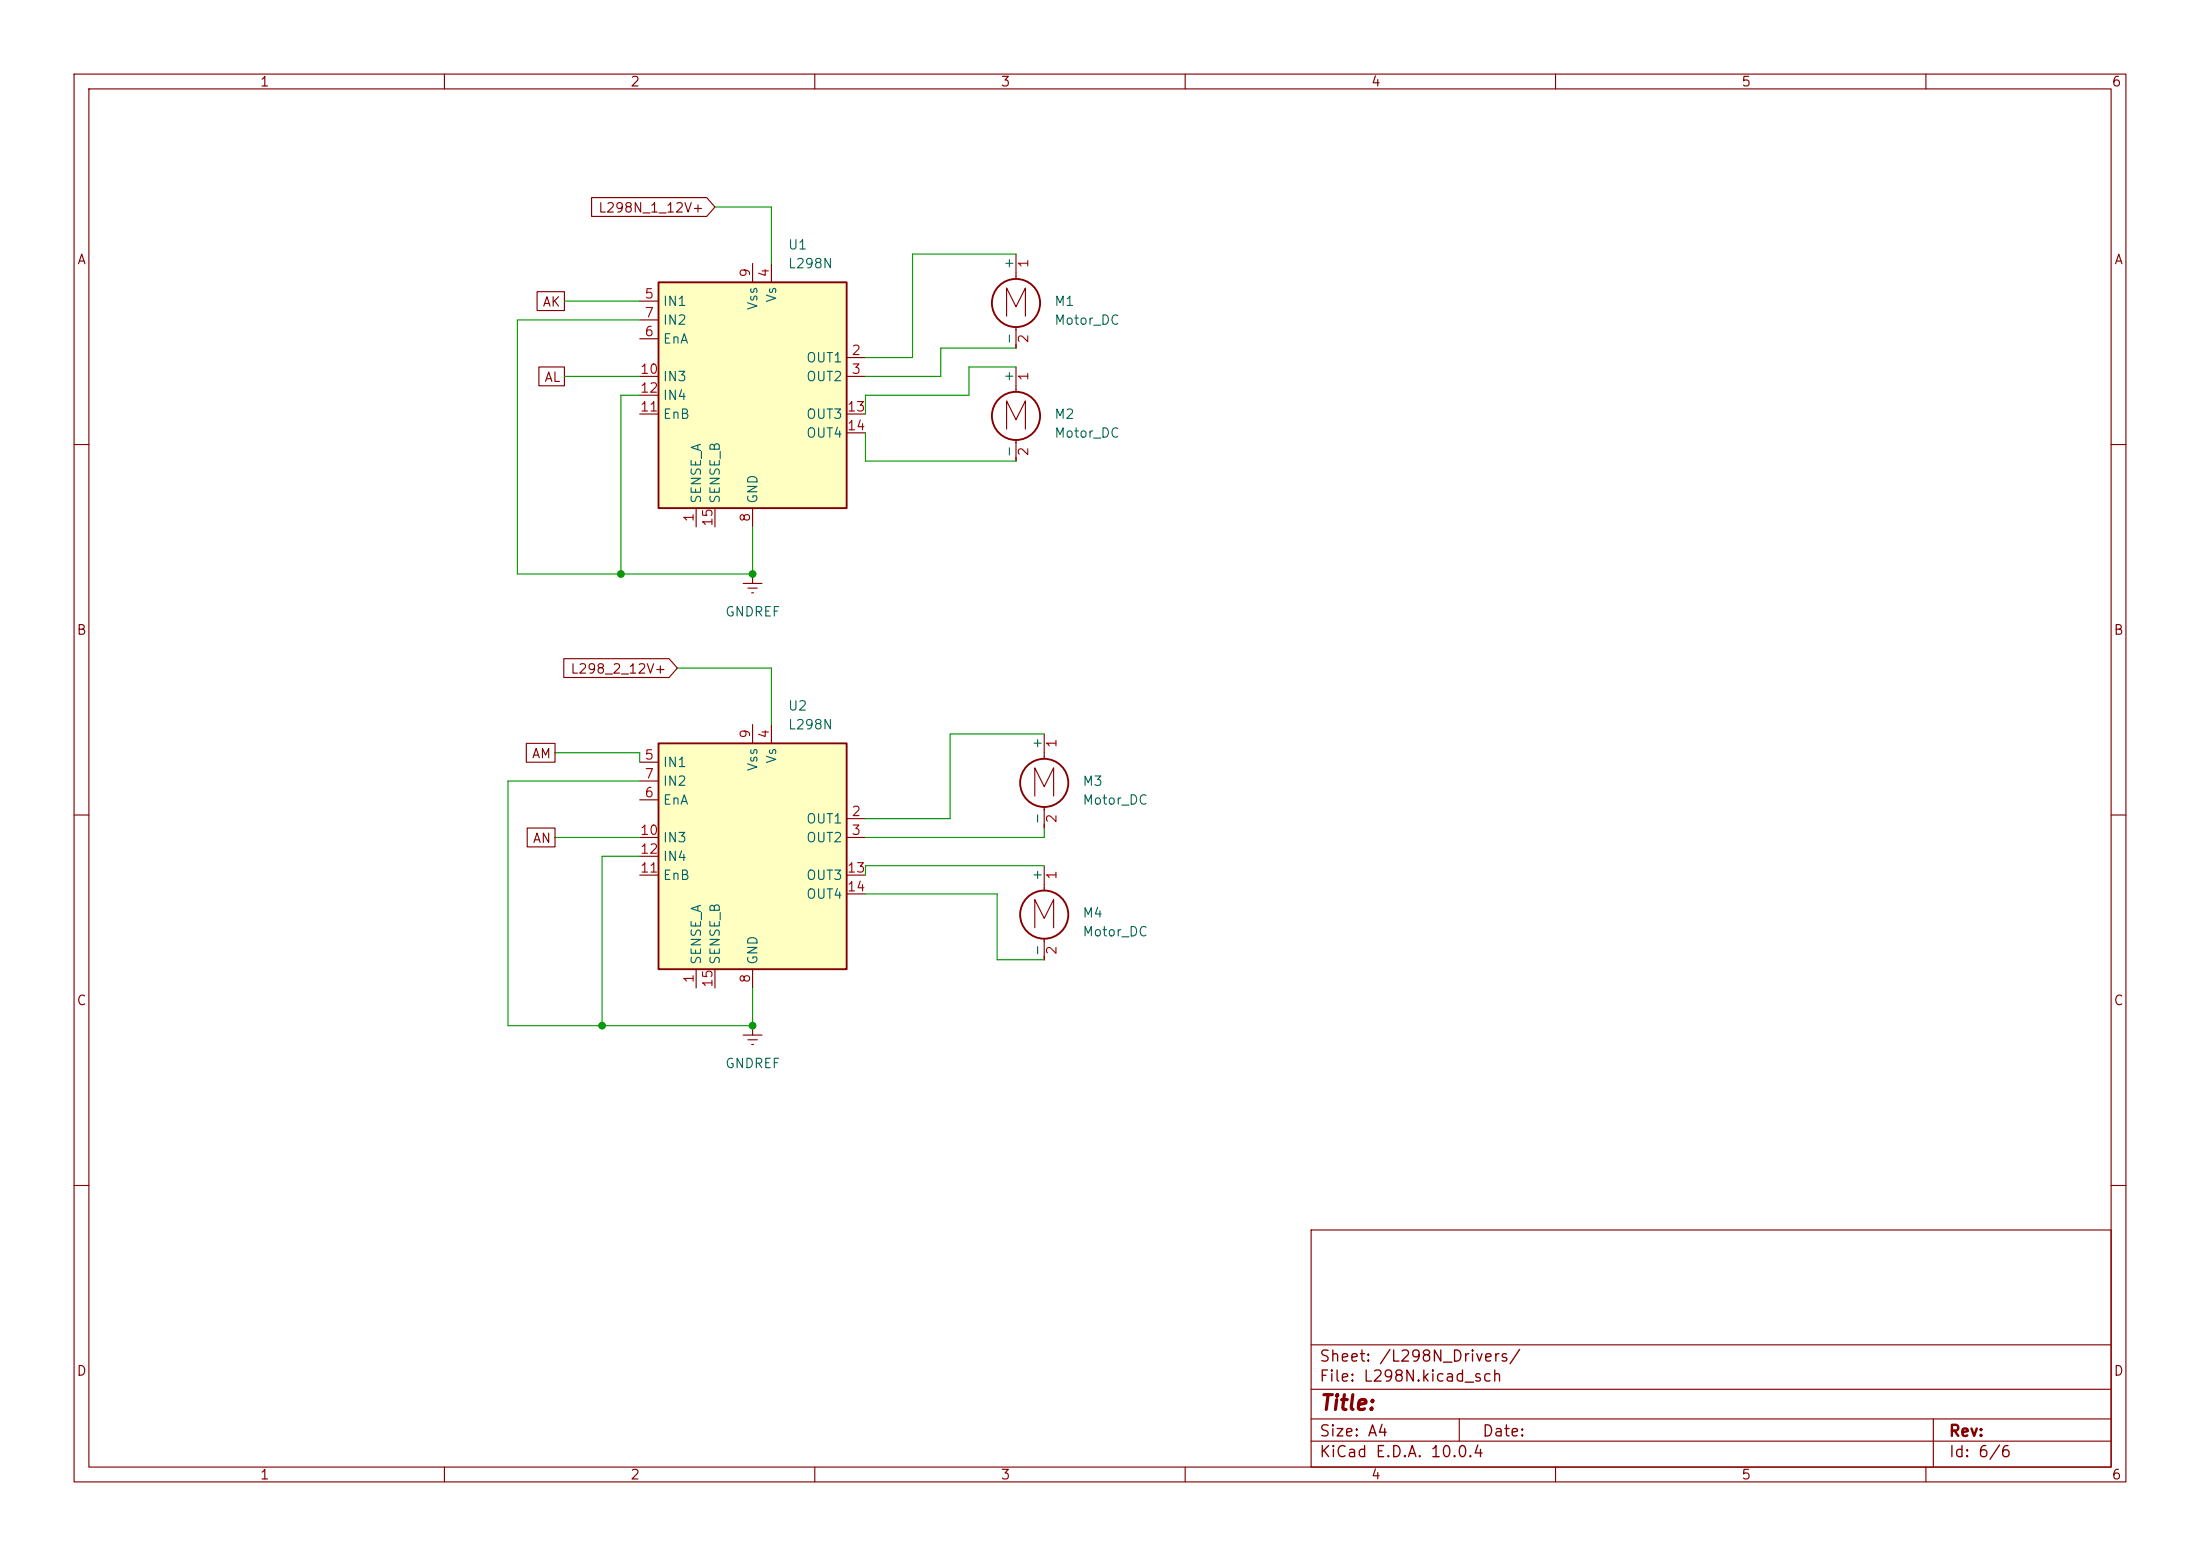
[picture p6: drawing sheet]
<svg xmlns="http://www.w3.org/2000/svg" width="297mm" height="210mm" viewBox="0 0 297 210" stroke-linecap="round" stroke-linejoin="round" font-family="sans-serif">
<g fill="none" stroke="#840000" stroke-width=".15">
<path d="M10 10h277v190h-277zM12 12h273v186h-273zM60 10v2M110 10v2M160 10v2M210 10v2M260 10v2M10 60h2M285 60h2M10 110h2M285 110h2M10 160h2"/>
<path d="M177 166h108v32h-108zM285 160h2M60 198v2M110 198v2M160 198v2M177 194.5h108M177 191.5h108M177 187.5h108M177 181.5h108M197 191.5v3M210 198v2M260 198v2"/>
<path d="M261 191.5v6.5"/>
</g>
<path d="M88.9 100.3h25.4v30.5h-25.4z" fill="#ffffc2"/>
<g fill="none" stroke="#840000" stroke-width=".25">
<path d="M88.9 100.3h25.4v30.5h-25.4z"/>
<circle cx="141" cy="105.7" r="3.3"/>
<circle cx="141" cy="123.4" r="3.3"/>
</g>
<g fill="none" stroke="#840000" stroke-width=".15">
<path d="M100.3 78.7h2.6M101 79.4h1.2M101.6 77.5h.1M101.6 77.5v1.2M101.5 80h.2M101.6 97.8v2.5M104.1 97.8v2.5M141 99.1v3.3M86.4 113h2.5M86.4 102.9h2.5M86.4 108h2.5M86.4 105.4h2.5"/>
<path d="M86.4 118.1h2.5M86.4 115.6h2.5M114.3 110.5h2.5M114.3 113h2.5M114.3 118.1h2.5M139.7 107.4v-3.8l1.3 2.6 1.2-2.6v3.8M141 108.9v2.9M141 116.8v3.4M94 130.8v2.6M96.5 130.8v2.6M100.3 139.7h2.6M101.6 138.4h.1"/>
<path d="M101.6 130.8v2.6M101.6 138.4v1.3M114.3 120.7h2.5M139.7 125.2v-3.8l1.3 2.6 1.2-2.6v3.8M141 126.7v2.8M101 140.3h1.2M101.5 141h.2"/>
</g>
<path d="M88.9 38.1h25.4v30.5h-25.4z" fill="#ffffc2"/>
<g fill="none" stroke="#840000" stroke-width=".25">
<path d="M88.9 38.1h25.4v30.5h-25.4z"/>
<circle cx="137.2" cy="40.9" r="3.3"/>
<circle cx="137.2" cy="56.1" r="3.3"/>
</g>
<g fill="none" stroke="#840000" stroke-width=".15">
<path d="M72.5 39.4h3.7v2.5h-3.7zM79.9 26.7h15.5l1.1 1.2-1.1 1.3h-15.5zM101.6 35.6v2.5M104.1 35.6v2.5M137.2 34.3v3.3M72.7 49.5h3.5v2.6h-3.5zM86.4 50.8h2.5M86.4 40.6h2.5M86.4 45.7h2.5M86.4 43.2h2.5M86.4 55.9h2.5M86.4 53.3h2.5"/>
<path d="M114.3 48.3h2.5M114.3 50.8h2.5M114.3 55.9h2.5M114.3 58.4h2.5M135.9 42.7v-3.8l1.3 2.5 1.2-2.5v3.8M135.9 57.9v-3.8l1.3 2.5 1.2-2.5v3.8M137.2 44.1v2.9M137.2 49.5v3.4M137.2 59.4v2.8M94 68.6v2.5M96.5 68.6v2.5M101.6 68.6v2.5"/>
<path d="M76.1 88.9h14.2l1.1 1.3-1.1 1.2h-14.2zM71.1 100.3h3.8v2.6h-3.8zM71.2 111.8h3.7v2.5h-3.7z"/>
</g>
<g fill="none" stroke="#009600" stroke-width=".15">
<path d="M96.5 27.9h7.6v7.7M137.2 34.3h-14v14h-6.4M76.2 50.8h10.2M76.2 40.6h10.2M86.4 43.2h-16.6v34.3h31.8v-6.4M86.4 53.3h-2.6v24.2M116.8 58.4v3.8h20.4M137.2 49.5h-6.4v3.8h-14v2.6M137.2 47h-10.2v3.8h-10.2M91.4 90.2h12.7v7.6M141 99.1h-12.7v11.4h-11.5M74.9 113h11.5"/>
<path d="M74.9 101.6h11.5v1.3M86.4 105.4h-17.8v33h33v-5M86.4 115.6h-5.1v22.8M141 111.8v1.2h-24.2M141 116.8h-24.2v1.3M116.8 120.7h17.8v8.8h6.4"/>
</g>
<g fill="#009600" stroke="#009600" stroke-width=".14">
<circle cx="101.6" cy="138.4" r=".46"/>
<circle cx="81.3" cy="138.4" r=".46"/>
<circle cx="101.6" cy="77.5" r=".46"/>
<circle cx="83.8" cy="77.5" r=".46"/>
</g>
<text font-size="2" fill="#840000" x="178" y="190.8">Title:</text>
<g font-size="1.5" fill="#840000">
<text x="178" y="184.2">Sheet: /L298N_Drivers/</text>
<text x="178" y="186.9">File: L298N.kicad_sch</text>
<text x="178" y="194.3">Size: A4</text>
<text x="178" y="197.1">KiCad E.D.A. 10.0.4</text>
<text x="200" y="194.3">Date:</text>
<text x="263" y="194.3">Rev:</text>
<text x="263" y="197.1">Id: 6/6</text>
</g>
<g font-size="1.3" fill="#840000">
<text x="35" y="12">1</text>
<text x="85" y="12">2</text>
<text x="135" y="12">3</text>
<text x="185" y="12">4</text>
<text x="235" y="12">5</text>
<text x="285" y="12">6</text>
<text x="80.7" y="29">L298N_1_12V+</text>
<text x="10.3" y="36">A</text>
<text x="285.3" y="36">A</text>
<text x="73.2" y="41.7">AK</text>
<text x="73.4" y="51.9">AL</text>
<text x="10.3" y="86">B</text>
<text x="285.3" y="86">B</text>
<text x="76.9" y="91.2">L298_2_12V+</text>
<text x="71.7" y="102.7">AM</text>
<text x="71.8" y="114.1">AN</text>
<text x="10.3" y="136">C</text>
<text x="285.3" y="136">C</text>
<text x="10.3" y="186">D</text>
<text x="285.3" y="186">D</text>
<text x="35" y="200">1</text>
<text x="85" y="200">2</text>
<text x="135" y="200">3</text>
<text x="185" y="200">4</text>
<text x="235" y="200">5</text>
<text x="285" y="200">6</text>
</g>
<g font-size="1.3" fill="#006464">
<text x="106.3" y="34">U1</text>
<text x="89.4" y="41.6">IN1</text>
<text x="102.6" y="42" transform="rotate(-90 102.6 42)">Vss</text>
<text x="105.1" y="40.9" transform="rotate(-90 105.1 40.9)">Vs</text>
<text x="106.3" y="36.5">L298N</text>
<text x="137.1" y="36.4" transform="rotate(-90 137.1 36.4)">+</text>
<text x="142.2" y="41.6">M1</text>
<text x="89.4" y="46.7">EnA</text>
<text x="89.4" y="44.2">IN2</text>
<text x="137.1" y="46.6" transform="rotate(-90 137.1 46.6)">-</text>
<text x="142.2" y="44.2">Motor_DC</text>
<text x="89.4" y="51.8">IN3</text>
<text x="108.8" y="49.2">OUT1</text>
<text x="108.8" y="51.8">OUT2</text>
<text x="137.1" y="51.7" transform="rotate(-90 137.1 51.7)">+</text>
<text x="89.4" y="56.9">EnB</text>
<text x="89.4" y="54.3">IN4</text>
<text x="108.8" y="56.9">OUT3</text>
<text x="108.8" y="59.4">OUT4</text>
<text x="142.2" y="56.9">M2</text>
<text x="142.2" y="59.4">Motor_DC</text>
<text x="137.1" y="61.8" transform="rotate(-90 137.1 61.8)">-</text>
<text x="95" y="68.1" transform="rotate(-90 95 68.1)">SENSE_A</text>
<text x="97.5" y="68.1" transform="rotate(-90 97.5 68.1)">SENSE_B</text>
<text x="102.6" y="68.1" transform="rotate(-90 102.6 68.1)">GND</text>
<text x="97.8" y="83.5">GNDREF</text>
<text x="106.3" y="98.8">L298N</text>
<text x="106.3" y="96.2">U2</text>
<text x="140.9" y="101.2" transform="rotate(-90 140.9 101.2)">+</text>
<text x="89.4" y="103.8">IN1</text>
<text x="89.4" y="106.4">IN2</text>
<text x="102.6" y="104.2" transform="rotate(-90 102.6 104.2)">Vss</text>
<text x="105.1" y="103.2" transform="rotate(-90 105.1 103.2)">Vs</text>
<text x="146.1" y="106.4">M3</text>
<text x="89.4" y="108.9">EnA</text>
<text x="108.8" y="111.5">OUT1</text>
<text x="140.9" y="111.4" transform="rotate(-90 140.9 111.4)">-</text>
<text x="146.1" y="108.9">Motor_DC</text>
<text x="89.4" y="114">IN3</text>
<text x="89.4" y="119.1">EnB</text>
<text x="89.4" y="116.5">IN4</text>
<text x="108.8" y="114">OUT2</text>
<text x="108.8" y="119.1">OUT3</text>
<text x="140.9" y="119" transform="rotate(-90 140.9 119)">+</text>
<text x="108.8" y="121.6">OUT4</text>
<text x="146.1" y="124.2">M4</text>
<text x="95" y="130.3" transform="rotate(-90 95 130.3)">SENSE_A</text>
<text x="97.5" y="130.3" transform="rotate(-90 97.5 130.3)">SENSE_B</text>
<text x="102.6" y="130.3" transform="rotate(-90 102.6 130.3)">GND</text>
<text x="140.9" y="129.2" transform="rotate(-90 140.9 129.2)">-</text>
<text x="146.1" y="126.7">Motor_DC</text>
<text x="97.8" y="144.5">GNDREF</text>
</g>
<g font-size="1.3" fill="#a90000">
<text x="86.9" y="40.6">5</text>
<text x="101.6" y="37.5" transform="rotate(-90 101.6 37.5)">9</text>
<text x="104.1" y="37.5" transform="rotate(-90 104.1 37.5)">4</text>
<text x="139.1" y="36.3" transform="rotate(-90 139.1 36.3)">1</text>
<text x="86.9" y="45.7">6</text>
<text x="86.9" y="43.2">7</text>
<text x="139.1" y="46.4" transform="rotate(-90 139.1 46.4)">2</text>
<text x="86.3" y="50.8">10</text>
<text x="86.3" y="53.3">12</text>
<text x="114.9" y="48.2">2</text>
<text x="114.9" y="50.8">3</text>
<text x="139.1" y="51.5" transform="rotate(-90 139.1 51.5)">1</text>
<text x="86.3" y="55.9">11</text>
<text x="114.3" y="55.9">13</text>
<text x="114.3" y="58.4">14</text>
<text x="139.1" y="61.7" transform="rotate(-90 139.1 61.7)">2</text>
<text x="94" y="70.6" transform="rotate(-90 94 70.6)">1</text>
<text x="96.5" y="71.2" transform="rotate(-90 96.5 71.2)">15</text>
<text x="101.6" y="70.6" transform="rotate(-90 101.6 70.6)">8</text>
<text x="101.6" y="99.8" transform="rotate(-90 101.6 99.8)">9</text>
<text x="104.1" y="99.8" transform="rotate(-90 104.1 99.8)">4</text>
<text x="142.9" y="101" transform="rotate(-90 142.9 101)">1</text>
<text x="86.9" y="102.8">5</text>
<text x="86.9" y="107.9">6</text>
<text x="86.9" y="105.4">7</text>
<text x="86.3" y="113">10</text>
<text x="114.9" y="110.5">2</text>
<text x="114.9" y="113">3</text>
<text x="142.9" y="111.2" transform="rotate(-90 142.9 111.2)">2</text>
<text x="86.3" y="118.1">11</text>
<text x="86.3" y="115.5">12</text>
<text x="114.3" y="118.1">13</text>
<text x="142.9" y="118.8" transform="rotate(-90 142.9 118.8)">1</text>
<text x="114.3" y="120.6">14</text>
<text x="142.9" y="129" transform="rotate(-90 142.9 129)">2</text>
<text x="94" y="132.8" transform="rotate(-90 94 132.8)">1</text>
<text x="96.5" y="133.4" transform="rotate(-90 96.5 133.4)">15</text>
<text x="101.6" y="132.8" transform="rotate(-90 101.6 132.8)">8</text>
</g>
</svg>
